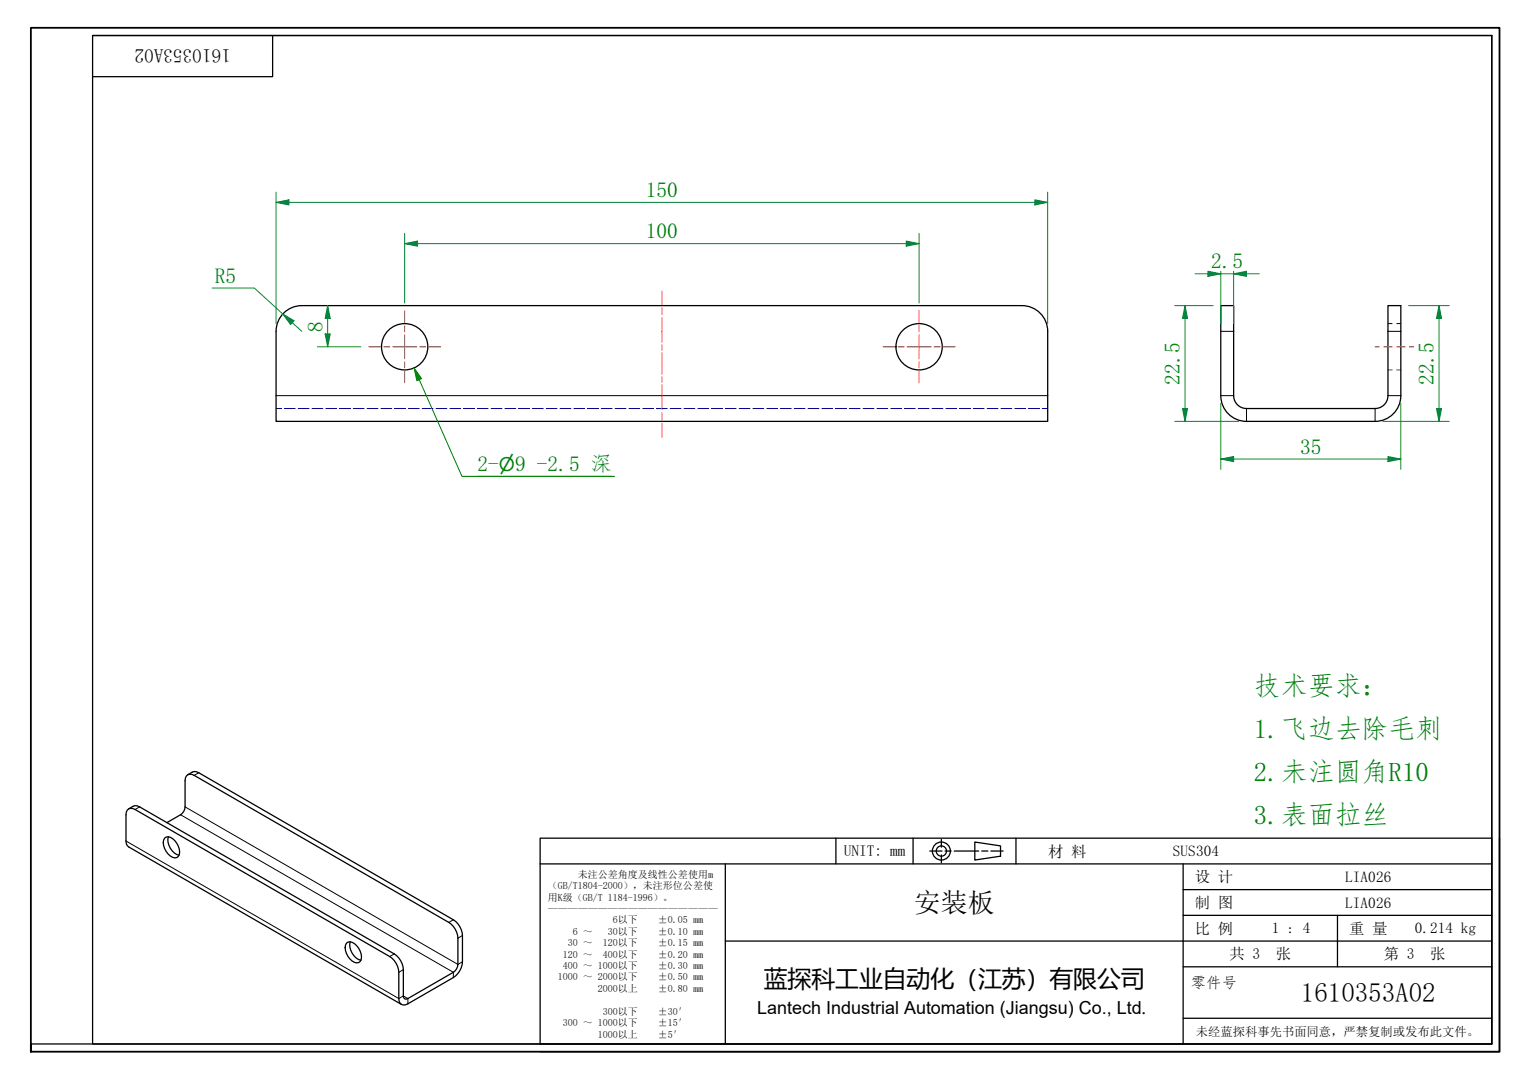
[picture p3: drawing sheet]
<svg xmlns="http://www.w3.org/2000/svg" width="297mm" height="210mm" viewBox="0 0 297 210" stroke-linecap="round" stroke-linejoin="round" font-family="sans-serif">
<g fill="none" stroke="#00f" stroke-width=".19">
<path d="M53.7 79.4h1M55.3 79.4h2.1M58 79.4h2.1M60.6 79.4h2.2M63.3 79.4h2.2M66 79.4h2.1M68.7 79.4h2.1M71.3 79.4h2.2M74 79.4h2.2M76.7 79.4h2.1M79.4 79.4h2.1M82.1 79.4h2.1"/>
<path d="M84.7 79.4h2.2M87.4 79.4h2.2M90.1 79.4h2.1M92.8 79.4h2.1M95.5 79.4h2.1M98.1 79.4h2.2M100.8 79.4h2.2M103.5 79.4h2.1M106.2 79.4h2.1M108.8 79.4h2.2M111.5 79.4h2.2M114.2 79.4h2.1"/>
<path d="M116.9 79.4h2.1M119.6 79.4h2.1M122.2 79.4h2.2M124.9 79.4h2.2M127.6 79.4h2.1M130.3 79.4h2.1M133 79.4h2.1M135.6 79.4h2.2M138.3 79.4h2.2M141 79.4h2.1M143.7 79.4h2.1M146.3 79.4h2.2"/>
<path d="M149 79.4h2.2M151.7 79.4h2.1M154.4 79.4h2.1M157.1 79.4h2.1M159.7 79.4h2.2M162.4 79.4h2.2M165.1 79.4h2.1M167.8 79.4h2.1M170.5 79.4h2.1M173.1 79.4h2.2M175.8 79.4h2.2M178.5 79.4h2.1"/>
<path d="M181.2 79.4h2.1M183.8 79.4h2.2M186.5 79.4h2.2M189.2 79.4h2.1M191.9 79.4h2.1M194.6 79.4h2.1M197.2 79.4h2.2M199.9 79.4h2.2M202.6 79.4h1.1M269.8 62.9h.9M269.8 71.9h.9M271.5 62.9h.8"/>
<path d="M271.5 71.9h.8"/>
</g>
<g fill="none" stroke="#000" stroke-width=".25">
<path d="M237.3 59.4h2.5v17.5a2.5 2.5 0 0 0 2.5 2.5h25a2.5 2.5 0 0 0 2.5-2.5v-17.5h2.5v17.5a5 5 0 0 1-5 5h-25a5 5 0 0 1-5-5zM55.4 60.6a5 5 0 0 1 3.3-1.2h140a5 5 0 0 1 5 5v17.5h-150v-17.5a5 5 0 0 1 1.7-3.8zM25 157.2l1.3-.6 .8 .2 49.5 28.6a3.9 3.9 0 0 1 1.8 3.1v5.1l.3 .5 .3 .1 9.1-5.2a1.94 1.94 0 0 0 .9-1.6v-5.1a3.9 3.9 0 0 0-1.8-3l-49.4-28.6a1.08 1.08 0 0 0-1.3-.1 1.08 1.08 0 0 0-.5 1.1v5.1a1.93 1.93 0 0 1-.9 1.6l-2.7 1.5M36.5 150.6l1.3-.6 .8 .2 49.5 28.6a3.9 3.9 0 0 1 1.8 3v5.1a3.9 3.9 0 0 1-1.8 3.1l-8.8 5.1a1.08 1.08 0 0 1-1.3 .1 1.08 1.08 0 0 1-.5-1.1v-5.1a3.9 3.9 0 0 0-1.7-3.1l-49.5-28.6a1.08 1.08 0 0 0-1.3-.1 1.08 1.08 0 0 0-.5 1.2v5.1l.1 .4 .4 .7 53 30.6M32 162.9a1.1 1.1 0 0 1 1.6 .1 3 3 0 0 1 1.1 3.4 1.1 1.1 0 0 1-1.6 0 3 3 0 0 1-1.1-3.5zM32.7 162.6a3.1 3.1 0 0 0 2.1 3.6M67.3 183.3a1.11 1.11 0 0 1 1.6 .1 3 3 0 0 1 1.1 3.5 1.1 1.1 0 0 1-1.5-.1 3 3 0 0 1-1.2-3.5zM68.1 183a3.1 3.1 0 0 0 2.1 3.6"/>
<circle cx="78.7" cy="67.4" r="4.5"/>
<circle cx="178.7" cy="67.4" r="4.5"/>
</g>
<g fill="none" stroke="#000" stroke-width=".19">
<path d="M53.7 76.9h150M237.3 76.9h2.5M237.3 64.4h2.5M242.3 79.4v2.5M267.3 79.4v2.5M269.8 76.9h2.5M269.8 64.4h2.5M27.1 156.8l-.8 .5M35.1 158.4l53 30.6v1M36 156.8l53 30.6 .9-.5M38.6 150.2l-.8 .5M24.5 163.5l53 30.6 .9-.5 .9 .5v1"/>
<path d="M88.1 178.8l-.9 .5M76.6 185.4l-.8 .5M78.4 188.5l-.9 .5M89.9 181.8l-.9 .5"/>
</g>
<path d="M6 204.4v-1.5v1.5M6 202.9v-197.5h285.5v199h-285.5" fill="none" stroke="#000" stroke-width=".35"/>
<path d="M18 6.9h272v196h-272zM18 6.9h272M53 6.9v8h-35M290 6.9v196h-284" fill="none" stroke="#000" stroke-width=".25"/>
<g fill="none" stroke="#000" stroke-width=".25">
<path d="M105 162.9h185v40h-185zM105 167.9h185M141 167.9v35M162.5 162.9v5M177.5 162.9v5M180.8 165.4h2.3M183 163.2v1.5M183 166.2v1.5M183.7 165.4h1.2M185.5 165.4h4.8M189.5 163.7l5 .7v2l-5 .8zM190.8 165.4h1.2"/>
<path d="M192.6 165.4h2.4M197.5 162.9v5M230 167.9v35M230 177.9h60M230 172.9h60M260 177.9v10M291.5 162.9v41.5h-186.5M141 182.9h149M230 197.9h60M230 187.9h60"/>
<circle cx="183" cy="165.4" r="1.75"/>
<circle cx="183" cy="165.4" r="1"/>
</g>
<g fill="none" stroke="#f00" stroke-width=".19">
<path d="M71.7 67.4h2.3M74.6 67.4h1.2M76.3 67.4h4.7M78.7 60.4v2.3M78.7 63.3v1.2M78.7 65.1v4.6M78.7 70.3v1.2M78.7 72.1v2.3M81.6 67.4h1.2M83.3 67.4h2.4M171.7 67.4h2.3M174.6 67.4h1.2"/>
<path d="M176.3 67.4h4.7M178.7 60.4v2.3M178.7 63.3v1.2M178.7 65.1v4.6M178.7 70.3v1.2M178.7 72.1v2.3M181.6 67.4h1.2M183.3 67.4h2.4"/>
</g>
<path d="M267.3 67.4h.8M269 67.4h1.7M271.5 67.4h1.7M274 67.4h.8" fill="none" stroke="#f00" stroke-width=".19"/>
<path d="M237.3 89.2h2.5" fill="none" stroke="#00803f" stroke-width=".19"/>
<path d="M237.3 89.2l2.5-.5v1z" fill="#00803f"/>
<path d="M237.3 89.2l2.5-.5v1zM269.8 89.2h2.5" fill="none" stroke="#00803f" stroke-width=".19"/>
<path d="M269.8 88.7l2.5 .5-2.5 .5z" fill="#00803f"/>
<path d="M230.4 79.4v2.5M237.3 78.4v12.8M272.3 78.4v12.8M239.8 89.2h30M269.8 88.7l2.5 .5-2.5 .5z" fill="none" stroke="#00803f" stroke-width=".19"/>
<path d="M229.9 79.4h1l-.5 2.5z" fill="#00803f"/>
<path d="M230.4 59.4v2.5M229.9 79.4h1l-.5 2.5z" fill="none" stroke="#00803f" stroke-width=".19"/>
<path d="M230.4 59.4l.5 2.5h-1z" fill="#00803f"/>
<path d="M228.4 59.4h7.4M230.4 59.4l.5 2.5h-1zM234.8 53.2h2.5M230.4 61.9v17.5M228.4 81.9h12.4" fill="none" stroke="#00803f" stroke-width=".19"/>
<path d="M234.8 52.7l2.5 .5-2.5 .5z" fill="#00803f"/>
<path d="M234.8 52.7l2.5 .5-2.5 .5zM239.8 53.2h2.5" fill="none" stroke="#00803f" stroke-width=".19"/>
<path d="M239.8 53.2l2.5-.5v1z" fill="#00803f"/>
<path d="M232.3 53.2h2.5M237.3 53.2h2.5M237.3 52.7v10.2M239.8 53.2l2.5-.5v1zM239.8 52.7v10.2M242.3 53.2h2.5M279.7 59.4v2.5" fill="none" stroke="#00803f" stroke-width=".19"/>
<path d="M279.7 59.4l.5 2.5h-1z" fill="#00803f"/>
<path d="M279.7 59.4l.5 2.5h-1zM279.7 79.4v2.5" fill="none" stroke="#00803f" stroke-width=".19"/>
<path d="M279.2 79.4h1l-.5 2.5z" fill="#00803f"/>
<path d="M78.7 47.4h2.5M273.8 59.4h7.9M279.2 79.4h1l-.5 2.5zM279.7 61.9v17.5M268.8 81.9h12.9" fill="none" stroke="#00803f" stroke-width=".19"/>
<path d="M128.7 56.6v2.6M128.7 59.9v1.3M128.7 61.8v4.7M128.7 67v1M128.7 68.6v4.1M128.7 73.3v1M128.7 74.8v4.8M128.7 80.3v1.3M128.7 82.3v2.7" fill="none" stroke="#f00" stroke-width=".19"/>
<path d="M78.7 47.4l2.5-.5v1z" fill="#00803f"/>
<path d="M78.7 47.4l2.5-.5v1zM176.2 47.4h2.5" fill="none" stroke="#00803f" stroke-width=".19"/>
<path d="M176.2 46.9l2.5 .5-2.5 .5z" fill="#00803f"/>
<path d="M53.7 39.3h2.5M78.7 45.4v13.5M81.2 47.4h95M176.2 46.9l2.5 .5-2.5 .5zM178.7 45.4v13.5" fill="none" stroke="#00803f" stroke-width=".19"/>
<path d="M53.7 39.3l2.5-.5v1z" fill="#00803f"/>
<path d="M53.7 39.3l2.5-.5v1zM201.2 39.3h2.5" fill="none" stroke="#00803f" stroke-width=".19"/>
<path d="M201.2 38.8l2.5 .5-2.5 .5z" fill="#00803f"/>
<path d="M53.7 37.3v25.6M56.2 39.3h145M201.2 38.8l2.5 .5-2.5 .5zM203.7 37.3v25.6M63.7 59.4v2.5" fill="none" stroke="#00803f" stroke-width=".19"/>
<path d="M63.7 59.4l.5 2.5h-1z" fill="#00803f"/>
<path d="M63.7 59.4l.5 2.5h-1zM63.7 64.9v2.5" fill="none" stroke="#00803f" stroke-width=".19"/>
<path d="M63.2 64.9h1l-.5 2.5z" fill="#00803f"/>
<path d="M61.7 67.4h8.5M63.2 64.9h1l-.5 2.5zM63.7 61.9v3" fill="none" stroke="#00803f" stroke-width=".19"/>
<path d="M80.5 71.5l1 2.3M92.8 92.6h26.2" fill="none" stroke="#008000" stroke-width=".19"/>
<path d="M80.5 71.5l1.5 2.1-1 .4z" fill="#008000"/>
<path d="M80.5 71.5l1.5 2.1-1 .4zM81.5 73.8l8.3 18.8h29.7" fill="none" stroke="#008000" stroke-width=".19"/>
<path d="M55 61l1.8 1.7" fill="none" stroke="#00803f" stroke-width=".19"/>
<path d="M55 61l2.2 1.3-.7 .8z" fill="#00803f"/>
<path d="M41.2 56h8.2l5.6 5M55 61l2.2 1.3-.7 .8zM56.8 62.7l1.9 1.7" fill="none" stroke="#00803f" stroke-width=".19"/>
<g font-size="5.2" fill="#008000">
<text x="243.7" y="135">技术要求：</text>
<text x="243.7" y="143.4">1.飞边去除毛刺</text>
<text x="243.7" y="151.8">2.未注圆角R10</text>
<text x="243.7" y="160.2">3.表面拉丝</text>
</g>
<g font-size="5.2">
<text x="177.6" y="177.3">安装板</text>
<text x="252.9" y="194.8">1610353A02</text>
</g>
<text font-size="4.6" x="148.5" y="191.9">蓝探科工业自动化（江苏）有限公司</text>
<g font-size="4.2" fill="#008000">
<text x="125.5" y="38.3">150</text>
<text x="125.5" y="46.3">100</text>
<text x="235.4" y="52.2">2.5</text>
<text x="41.7" y="54.9">R5</text>
<text x="62.7" y="64.4" transform="rotate(-90 62.7 64.4)">8</text>
<text x="229.3" y="74.8" transform="rotate(-90 229.3 74.8)">22.5</text>
<text x="278.7" y="74.8" transform="rotate(-90 278.7 74.8)">22.5</text>
<text x="252.7" y="88.2">35</text>
<text x="92.8" y="91.5">2-</text>
<text x="100.1" y="91.5">9 -2.5 深</text>
</g>
<text font-size="3.7" x="44.9" y="9.6" transform="rotate(180 44.9 9.6)">1610353A02</text>
<text font-size="3.7" fill="#008000" x="97" y="91.5">⌀</text>
<text font-size="3.5" x="147.2" y="197.1">Lantech Industrial Automation (Jiangsu) Co., Ltd.</text>
<g font-size="3">
<text x="164" y="166.4">UNIT: mm</text>
<text x="203.8" y="166.5">材 料</text>
<text x="228" y="166.4">SUS304</text>
<text x="232.3" y="171.5">设 计</text>
<text x="261.5" y="171.4">LIA026</text>
<text x="232.3" y="176.5">制 图</text>
<text x="261.5" y="176.4">LIA026</text>
<text x="232.3" y="181.5">比 例</text>
<text x="247.3" y="181.4">1 : 4</text>
<text x="262.3" y="181.5">重 量</text>
<text x="275" y="181.2">0.214 kg</text>
<text x="231.5" y="192">零件号</text>
<text x="239" y="186.5">共 3</text>
<text x="248" y="186.5">张</text>
<text x="269" y="186.5">第 3</text>
<text x="278" y="186.5">张</text>
</g>
<text font-size="2.4" x="232.5" y="201.3">未经蓝探科事先书面同意，严禁复制或发布此文件。</text>
<g font-size="1.9">
<text x="106.5" y="172.8">（GB/T1804-2000），未注形位公差使</text>
<text x="112.3" y="170.6">未注公差角度及线性公差使用m</text>
<text x="106.5" y="175">用K级（GB/T 1184-1996）。</text>
<text x="106.5" y="177.2">—————————————————</text>
<text x="119.1" y="179.5">6以下</text>
<text x="127.9" y="179.5">±0.05 mm</text>
<text x="110.4" y="183.9">30 ～</text>
<text x="111.4" y="181.7">6 ～</text>
<text x="117.2" y="183.9">120以下</text>
<text x="118.2" y="181.7">30以下</text>
<text x="127.9" y="181.7">±0.10 mm</text>
<text x="127.9" y="183.9">±0.15 mm</text>
<text x="108.4" y="190.6">1000 ～ 2000以下</text>
<text x="109.4" y="186.1">120 ～</text>
<text x="109.4" y="188.3">400 ～ 1000以下</text>
<text x="117.2" y="186.1">400以下</text>
<text x="127.9" y="186.1">±0.20 mm</text>
<text x="127.9" y="188.3">±0.30 mm</text>
<text x="127.9" y="190.6">±0.50 mm</text>
<text x="116.2" y="192.8">2000以上</text>
<text x="117.2" y="197.2">300以下</text>
<text x="127.9" y="192.8">±0.80 mm</text>
<text x="127.9" y="197.2">±30′</text>
<text x="109.4" y="199.4">300 ～ 1000以下</text>
<text x="116.2" y="201.7">1000以上</text>
<text x="127.9" y="199.4">±15′</text>
<text x="127.9" y="201.7">±5′</text>
</g>
</svg>
